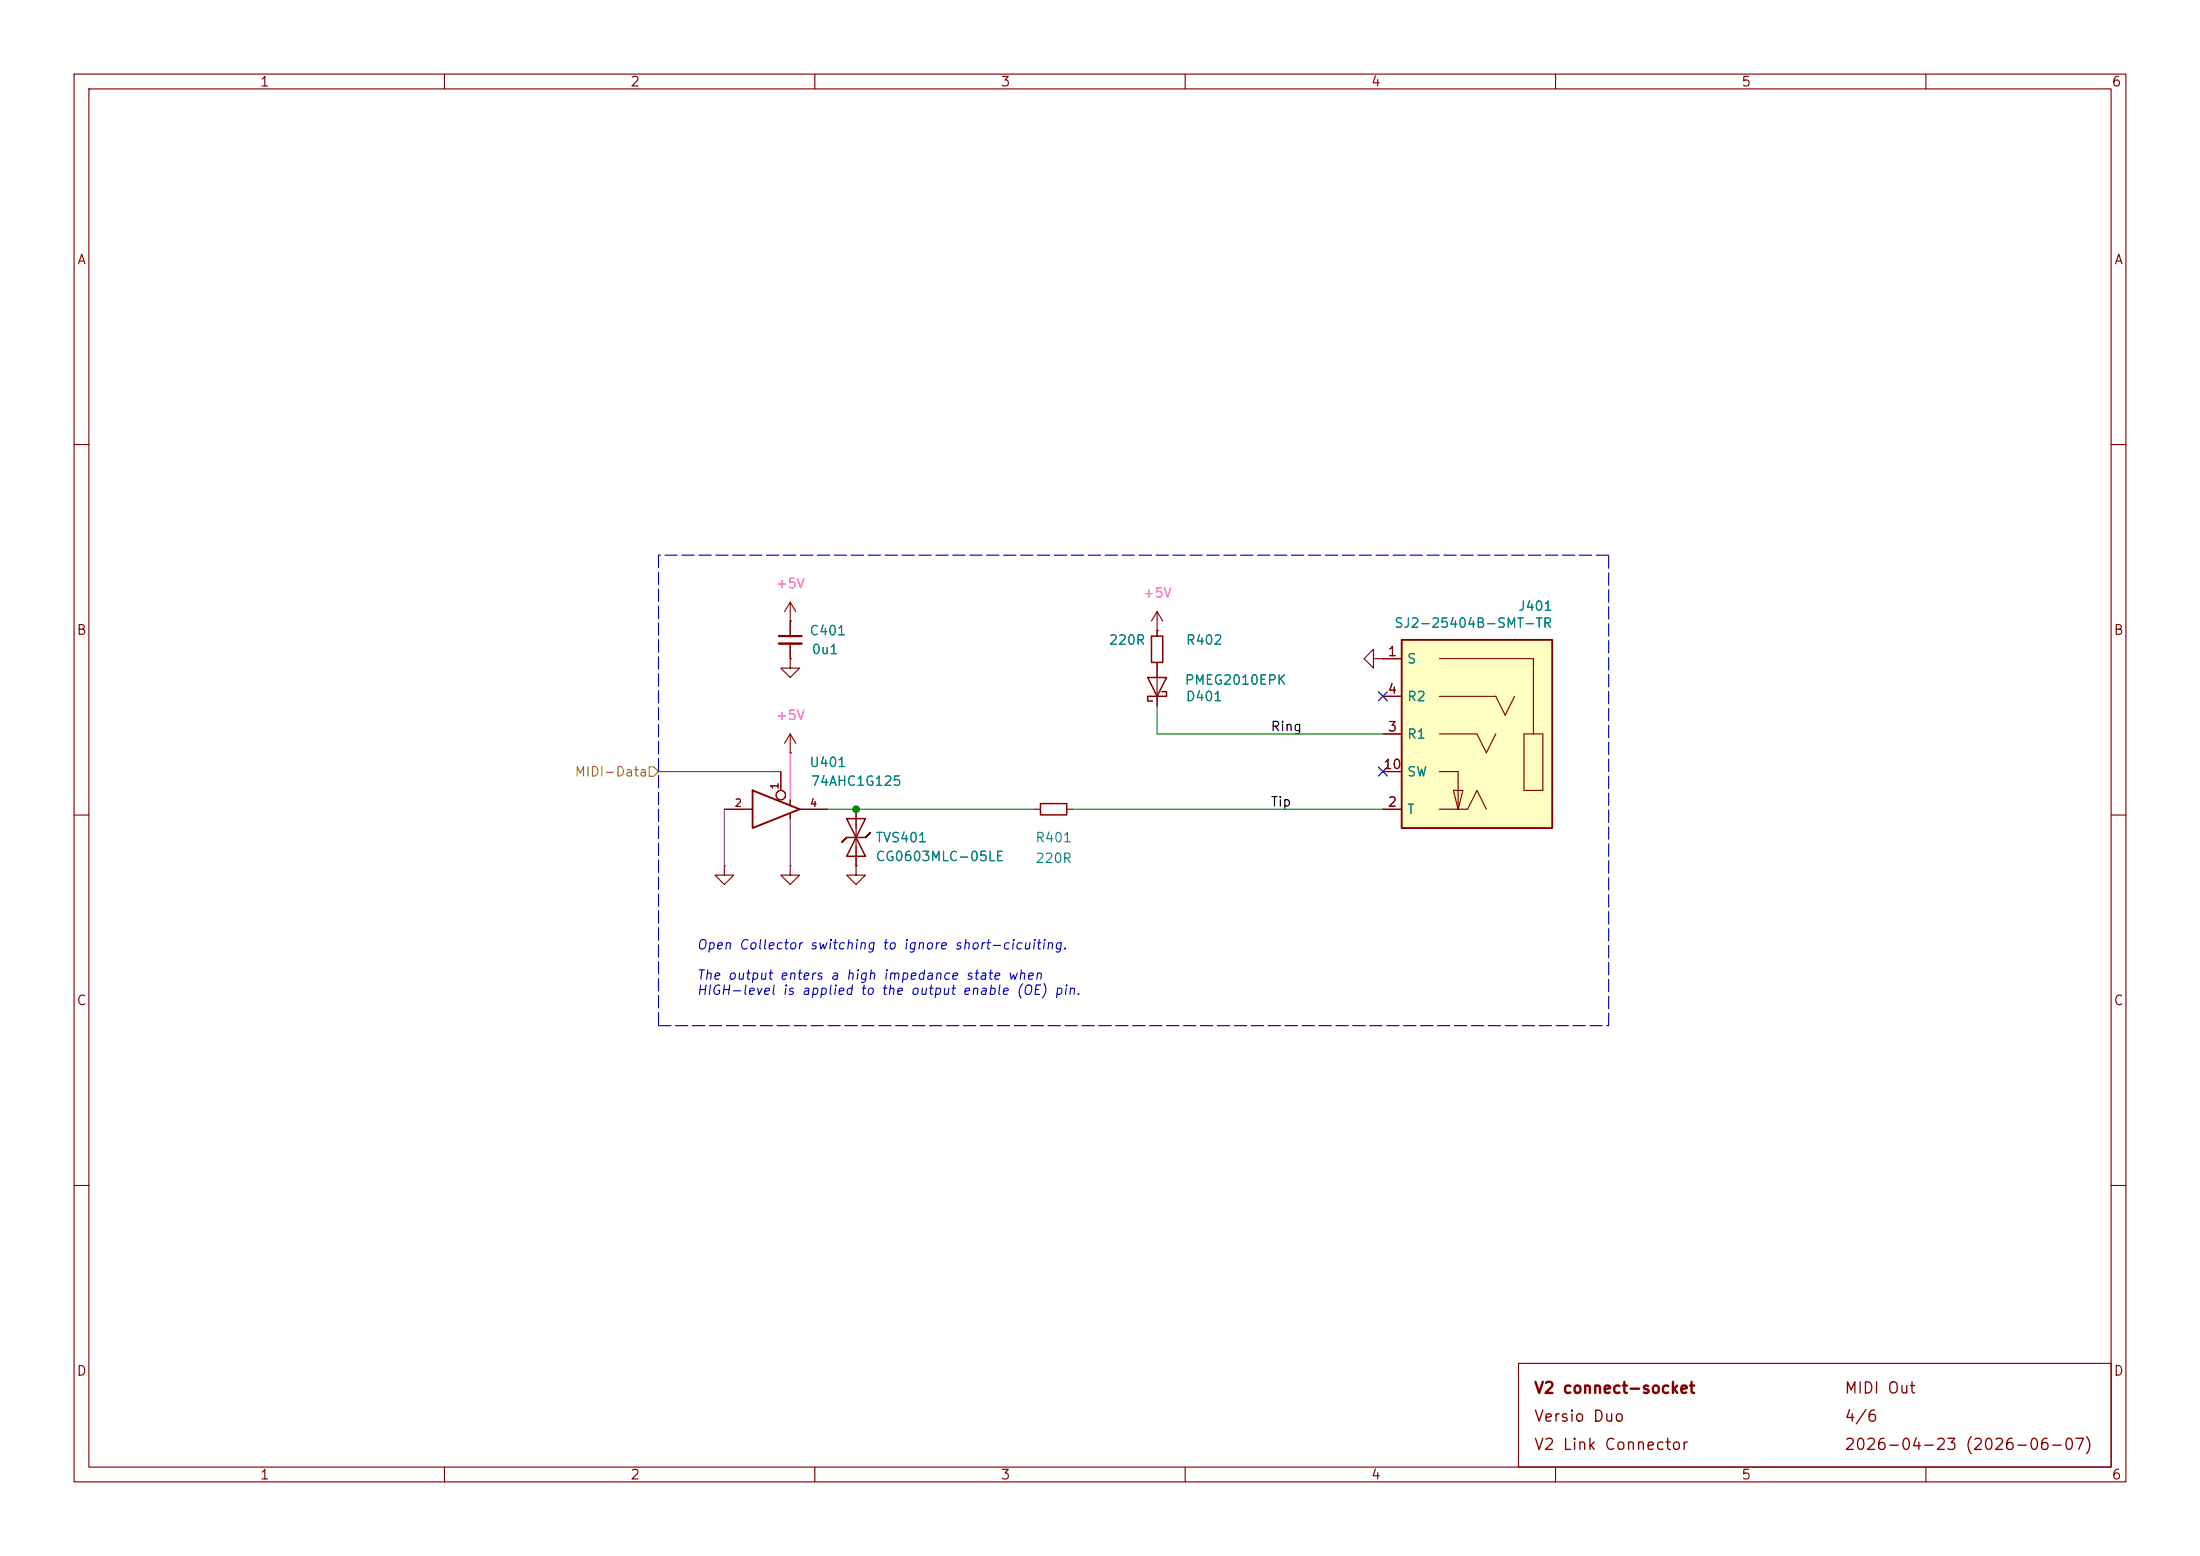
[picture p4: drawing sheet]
(kicad_sch
 (version 20260306)
 (generator "eeschema")
 (generator_version "10.0")
 (paper "A4")
 (title_block
  (title "V2 connect-socket")
  (date "2026-06-07")
  (rev "2026-04-23")
  (company "Versio Duo")
  (comment 1 "V2 Link Connector"))
 (lib_symbols
  (symbol "V2_74xGxx:74AHC1G125"
   (pin_names
    (offset 1.016)) (exclude_from_sim no) (in_bom yes) (on_board yes)
   (in_pos_files yes)
   (duplicate_pin_numbers_are_jumpers no)
   (property "Reference" "U" (at -8.89 -3.81 0) (show_name no) (do_not_autoplace no) (effects (font (size 1.27 1.27))))
   (property "Value" "74AHC1G125" (at -3.81 -6.35 0) (show_name no) (do_not_autoplace no) (effects (font (size 1.27 1.27))))
   (property "Footprint" "V2_Package_TO_SOT_SMD:SOT-23-5" (at 0 -17.78 0) (show_name no) (do_not_autoplace no) (hide yes) (effects (font (size 1.27 1.27))))
   (property "Datasheet" "http://www.ti.com/lit/sg/scyt129e/scyt129e.pdf" (at 0 -20.32 0) (show_name no) (do_not_autoplace no) (hide yes) (effects (font (size 1.27 1.27))))
   (property "Description" "Single Buffer Gate Tri-State, Low-Voltage CMOS" (at 0 -15.24 0) (show_name no) (do_not_autoplace no) (hide yes) (effects (font (size 1.27 1.27))))
   (property "Mouser" "595-SN74AHC1G125DBVR" (at 0 -27.94 0) (show_name yes) (do_not_autoplace no) (hide yes) (effects (font (size 1.27 1.27))))
   (property "Product" "SN74AHC1G125DBVR" (at 0 -25.4 0) (show_name yes) (do_not_autoplace no) (hide yes) (effects (font (size 1.27 1.27))))
   (property "Manufacturer" "Texas Instruments" (at 0 -22.86 0) (show_name yes) (do_not_autoplace no) (hide yes) (effects (font (size 1.27 1.27))))
   (property "Id" "74xGxx:${SYMBOL_NAME}" (at 0 -12.7 0) (show_name yes) (do_not_autoplace no) (hide yes) (effects (font (size 1.27 1.27))))
   (property "Rating" "8mA" (at 0 -30.48 0) (show_name yes) (do_not_autoplace no) (hide yes) (effects (font (size 1.27 1.27))))
   (symbol "74AHC1G125_0_1"
    (polyline (pts (xy -3.81 2.54) (xy -3.81 -2.54) (xy 2.54 0) (xy -3.81 2.54)) (stroke (width 0.254) (type default)) (fill (type none))))
   (symbol "74AHC1G125_1_1"
    (pin input inverted (at 0 5.08 270) (length 3.81) (name "" (effects (font (size 1.016 1.016)))) (number "1" (effects (font (size 1.016 1.016)))))
    (pin input line (at -7.62 0 0) (length 3.81) (name "" (effects (font (size 1.016 1.016)))) (number "2" (effects (font (size 1.016 1.016)))))
    (pin power_in line (at 1.27 -1.27 90) (length 0.635) (name "" (effects (font (size 0 0)))) (number "3" (effects (font (size 0 0)))))
    (pin tri_state line (at 6.35 0 180) (length 3.81) (name "" (effects (font (size 1.016 1.016)))) (number "4" (effects (font (size 1.016 1.016)))))
    (pin power_in line (at 1.27 1.27 270) (length 0.635) (name "" (effects (font (size 0 0)))) (number "5" (effects (font (size 0 0))))))
   (embedded_fonts no))
  (symbol "V2_Capacitor:1608_0u1"
   (pin_numbers (hide yes))
   (pin_names
    (offset 0.254) (hide yes)) (exclude_from_sim no) (in_bom yes) (on_board yes)
   (in_pos_files yes)
   (duplicate_pin_numbers_are_jumpers no)
   (property "Reference" "C" (at 2.54 1.27 0) (show_name no) (do_not_autoplace no) (effects (font (size 1.27 1.27)) (justify left)))
   (property "Value" "0u1" (at 2.54 -1.27 0) (show_name no) (do_not_autoplace no) (effects (font (size 1.27 1.27)) (justify left)))
   (property "Footprint" "V2_Capacitor_SMD:C_1608" (at 0 -17.78 0) (show_name no) (do_not_autoplace no) (hide yes) (effects (font (size 1.27 1.27))))
   (property "Datasheet" "" (at 0 0 0) (show_name no) (do_not_autoplace no) (hide yes) (effects (font (size 1.27 1.27))))
   (property "Description" "" (at 0 -13.462 0) (show_name no) (do_not_autoplace no) (hide yes) (effects (font (size 1.27 1.27))))
   (property "Mouser" "810-CGA3E2X7R1H104MA" (at 0 -20.32 0) (show_name yes) (do_not_autoplace no) (hide yes) (effects (font (size 1.27 1.27))))
   (property "Id" "Capacitor:${SYMBOL_NAME}" (at 0 -15.24 0) (show_name yes) (do_not_autoplace no) (hide yes) (effects (font (size 1.27 1.27))))
   (property "Manufacturer" "TDK" (at 0 -15.24 0) (show_name yes) (do_not_autoplace no) (hide yes) (effects (font (size 1.27 1.27))))
   (property "Product" "CGA3E2X7R1H104M080AA" (at 0 -17.78 0) (show_name yes) (do_not_autoplace no) (hide yes) (effects (font (size 1.27 1.27))))
   (property "Rating" "50V" (at 0 -22.86 0) (show_name yes) (do_not_autoplace no) (hide yes) (effects (font (size 1.27 1.27))))
   (symbol "1608_0u1_0_1"
    (polyline (pts (xy -1.524 0.508) (xy 1.524 0.508)) (stroke (width 0.3048) (type default)) (fill (type none)))
    (polyline (pts (xy -1.524 -0.508) (xy 1.524 -0.508)) (stroke (width 0.3302) (type default)) (fill (type none))))
   (symbol "1608_0u1_1_1"
    (pin passive line (at 0 2.54 270) (length 2.032) (name "" (effects (font (size 1.27 1.27)))) (number "1" (effects (font (size 1.27 1.27)))))
    (pin passive line (at 0 -2.54 90) (length 2.032) (name "" (effects (font (size 1.27 1.27)))) (number "2" (effects (font (size 1.27 1.27))))))
   (embedded_fonts no))
  (symbol "V2_Connector_Audio:SJ2-25404B-SMT-TR"
   (pin_names
    (offset 0.635)) (exclude_from_sim no) (in_bom yes) (on_board yes)
   (in_pos_files yes)
   (duplicate_pin_numbers_are_jumpers no)
   (property "Reference" "J" (at -10.1854 15.2654 0) (show_name no) (do_not_autoplace no) (effects (font (size 1.27 1.27)) (justify left bottom)))
   (property "Value" "SJ2-25404B-SMT-TR" (at -10.414 -17.78 0) (show_name no) (do_not_autoplace no) (effects (font (size 1.27 1.27)) (justify left bottom)))
   (property "Footprint" "V2_Connector_Audio:CUI_SJ2-25404B-SMT-TR" (at 0 -30.48 0) (show_name no) (do_not_autoplace no) (hide yes) (effects (font (size 1.27 1.27))))
   (property "Datasheet" "" (at 0 0 0) (show_name no) (do_not_autoplace no) (hide yes) (effects (font (size 1.27 1.27)) (justify left bottom)))
   (property "Description" "" (at -8.128 -23.114 0) (show_name no) (do_not_autoplace no) (hide yes) (effects (font (size 1.27 1.27)) (justify left bottom)))
   (property "Mouser" "490-SJ2-25404BSMT-TR" (at 0.254 -38.1 0) (show_name yes) (do_not_autoplace no) (hide yes) (effects (font (size 1.27 1.27))))
   (property "Product" "SJ2-25404B-SMT-TR" (at 0 -35.56 0) (show_name yes) (do_not_autoplace no) (hide yes) (effects (font (size 1.27 1.27))))
   (property "Manufacturer" "Same Sky" (at 0 -33.02 0) (show_name yes) (do_not_autoplace no) (hide yes) (effects (font (size 1.27 1.27))))
   (property "Id" "Audio:${SYMBOL_NAME}" (at 0 -27.94 0) (show_name yes) (do_not_autoplace no) (hide yes) (effects (font (size 1.27 1.27))))
   (property "Rating" "2.5mm" (at 0 -40.64 0) (show_name yes) (do_not_autoplace no) (hide yes) (effects (font (size 1.27 1.27))))
   (symbol "SJ2-25404B-SMT-TR_0_0"
    (rectangle (start -10.16 12.7) (end 10.16 -12.7) (stroke (width 0.254) (type solid)) (fill (type background)))
    (polyline (pts (xy -8.89 0) (xy -8.89 -7.62)) (stroke (width 0.1524) (type solid)) (fill (type none)))
    (polyline (pts (xy -8.89 -7.62) (xy -6.35 -7.62)) (stroke (width 0.1524) (type solid)) (fill (type none)))
    (polyline (pts (xy -7.62 10.16) (xy -7.62 0)) (stroke (width 0.1524) (type solid)) (fill (type none)))
    (polyline (pts (xy -7.62 0) (xy -8.89 0)) (stroke (width 0.1524) (type solid)) (fill (type none)))
    (polyline (pts (xy -6.35 0) (xy -7.62 0)) (stroke (width 0.1524) (type solid)) (fill (type none)))
    (polyline (pts (xy -6.35 -7.62) (xy -6.35 0)) (stroke (width 0.1524) (type solid)) (fill (type none)))
    (polyline (pts (xy -3.81 2.54) (xy -5.08 5.08)) (stroke (width 0.1524) (type solid)) (fill (type none)))
    (polyline (pts (xy -2.54 5.08) (xy -3.81 2.54)) (stroke (width 0.1524) (type solid)) (fill (type none)))
    (polyline (pts (xy -1.27 -2.54) (xy -2.54 0)) (stroke (width 0.1524) (type solid)) (fill (type none)))
    (polyline (pts (xy 0 0) (xy -1.27 -2.54)) (stroke (width 0.1524) (type solid)) (fill (type none)))
    (polyline (pts (xy 0 -7.62) (xy -1.27 -10.16)) (stroke (width 0.1524) (type solid)) (fill (type none)))
    (polyline (pts (xy 1.27 -10.16) (xy 0 -7.62)) (stroke (width 0.1524) (type solid)) (fill (type none)))
    (polyline (pts (xy 2.54 -5.08) (xy 2.54 -10.16)) (stroke (width 0.1524) (type solid)) (fill (type none)))
    (polyline (pts (xy 2.54 -10.16) (xy 1.27 -10.16)) (stroke (width 0.1524) (type solid)) (fill (type none)))
    (polyline (pts (xy 2.54 -10.16) (xy 1.905 -7.62) (xy 3.175 -7.62) (xy 2.54 -10.16)) (stroke (width 0.1524) (type solid)) (fill (type background)))
    (polyline (pts (xy 5.08 10.16) (xy -7.62 10.16)) (stroke (width 0.1524) (type solid)) (fill (type none)))
    (polyline (pts (xy 5.08 5.08) (xy -2.54 5.08)) (stroke (width 0.1524) (type solid)) (fill (type none)))
    (polyline (pts (xy 5.08 0) (xy 0 0)) (stroke (width 0.1524) (type solid)) (fill (type none)))
    (polyline (pts (xy 5.08 -5.08) (xy 2.54 -5.08)) (stroke (width 0.1524) (type solid)) (fill (type none)))
    (polyline (pts (xy 5.08 -10.16) (xy 2.54 -10.16)) (stroke (width 0.1524) (type solid)) (fill (type none))))
   (symbol "SJ2-25404B-SMT-TR_1_0"
    (pin passive line (at 12.7 10.16 180) (length 2.54) (name "S" (effects (font (size 1.27 1.27)))) (number "1" (effects (font (size 1.27 1.27)))))
    (pin passive line (at 12.7 -10.16 180) (length 2.54) (name "T" (effects (font (size 1.27 1.27)))) (number "2" (effects (font (size 1.27 1.27)))))
    (pin passive line (at 12.7 0 180) (length 2.54) (name "R1" (effects (font (size 1.27 1.27)))) (number "3" (effects (font (size 1.27 1.27)))))
    (pin passive line (at 12.7 5.08 180) (length 2.54) (name "R2" (effects (font (size 1.27 1.27)))) (number "4" (effects (font (size 1.27 1.27)))))
    (pin passive line (at 12.7 -5.08 180) (length 2.54) (name "SW" (effects (font (size 1.27 1.27)))) (number "10" (effects (font (size 1.27 1.27))))))
   (embedded_fonts no))
  (symbol "V2_Diode:CG0603MLC-05LE"
   (pin_numbers (hide yes))
   (pin_names (hide yes)) (exclude_from_sim no) (in_bom yes) (on_board yes)
   (in_pos_files yes)
   (duplicate_pin_numbers_are_jumpers no)
   (property "Reference" "TVS" (at -3.81 -3.81 0) (show_name no) (do_not_autoplace no) (effects (font (size 1.27 1.27)) (justify left)))
   (property "Value" "CG0603MLC-05LE" (at -3.81 -6.35 0) (show_name no) (do_not_autoplace no) (effects (font (size 1.27 1.27)) (justify left)))
   (property "Footprint" "V2_Diode_SMD:D_1608" (at 0 -5.715 0) (show_name no) (do_not_autoplace no) (hide yes) (effects (font (size 0.0254 0.0254))))
   (property "Datasheet" "" (at 0 -10.16 0) (show_name no) (do_not_autoplace no) (hide yes) (effects (font (size 1.27 1.27))))
   (property "Description" "" (at 0 -7.62 0) (show_name no) (do_not_autoplace no) (hide yes) (effects (font (size 1.27 1.27))))
   (property "Mouser" "652-CG0603MLC-05LE" (at 0 -20.32 0) (show_name yes) (do_not_autoplace no) (hide yes) (effects (font (size 1.27 1.27))))
   (property "Id" "Diode:${SYMBOL_NAME}" (at 0 -11.43 0) (show_name yes) (do_not_autoplace no) (hide yes) (effects (font (size 1.27 1.27))))
   (property "Product" "CG0603MLC-05LE" (at 0 -15.24 0) (show_name yes) (do_not_autoplace no) (hide yes) (effects (font (size 1.27 1.27))))
   (property "Manufacturer" "Bourns" (at 0 -12.7 0) (show_name yes) (do_not_autoplace no) (hide yes) (effects (font (size 1.27 1.27))))
   (property "Rating" "5V" (at 0 -17.78 0) (show_name yes) (do_not_autoplace no) (hide yes) (effects (font (size 1.27 1.27))))
   (symbol "CG0603MLC-05LE_0_1"
    (polyline (pts (xy -2.54 -1.27) (xy -2.54 1.27) (xy 0 0) (xy -2.54 -1.27)) (stroke (width 0.2032) (type default)) (fill (type none)))
    (polyline (pts (xy 0 1.27) (xy -0.635 1.905) (xy 0 1.27) (xy 0 -1.27) (xy 0.635 -1.905) (xy 0 -1.27)) (stroke (width 0.2032) (type default)) (fill (type none)))
    (polyline (pts (xy 1.27 0) (xy -1.27 0)) (stroke (width 0) (type default)) (fill (type none)))
    (polyline (pts (xy 2.54 1.27) (xy 2.54 -1.27) (xy 0 0) (xy 2.54 1.27)) (stroke (width 0.2032) (type default)) (fill (type none))))
   (symbol "CG0603MLC-05LE_1_1"
    (pin passive line (at -3.81 0 0) (length 2.54) (name "K" (effects (font (size 1.27 1.27)))) (number "1" (effects (font (size 1.27 1.27)))))
    (pin passive line (at 3.81 0 180) (length 2.54) (name "A" (effects (font (size 1.27 1.27)))) (number "2" (effects (font (size 1.27 1.27))))))
   (embedded_fonts no))
  (symbol "V2_Diode:PMEG2010EPK"
   (pin_numbers (hide yes))
   (pin_names (hide yes)) (exclude_from_sim no) (in_bom yes) (on_board yes)
   (in_pos_files yes)
   (duplicate_pin_numbers_are_jumpers no)
   (property "Reference" "D" (at -2.54 -3.81 0) (show_name no) (do_not_autoplace no) (effects (font (size 1.27 1.27)) (justify left)))
   (property "Value" "PMEG2010EPK" (at -2.54 -6.35 0) (show_name no) (do_not_autoplace no) (effects (font (size 1.27 1.27)) (justify left)))
   (property "Footprint" "V2_Diode_SMD:D_SOD-1608" (at 0 -12.7 0) (show_name no) (do_not_autoplace no) (hide yes) (effects (font (size 1.27 1.27))))
   (property "Datasheet" "" (at 0 0 0) (show_name no) (do_not_autoplace no) (hide yes) (effects (font (size 1.27 1.27))))
   (property "Description" "" (at 0 0 0) (show_name no) (do_not_autoplace no) (hide yes) (effects (font (size 1.27 1.27))))
   (property "Mouser" "771-PMEG2010EPK" (at 0 -20.32 0) (show_name yes) (do_not_autoplace no) (hide yes) (effects (font (size 1.27 1.27))))
   (property "Id" "Diode:${SYMBOL_NAME}" (at 0 -11.43 0) (show_name no) (do_not_autoplace no) (hide yes) (effects (font (size 1.27 1.27))))
   (property "Product" "PMEG2010EPK" (at 0 -17.78 0) (show_name yes) (do_not_autoplace no) (hide yes) (effects (font (size 1.27 1.27))))
   (property "Manufacturer" "Nexperia " (at 0 -15.24 0) (show_name yes) (do_not_autoplace no) (hide yes) (effects (font (size 1.27 1.27))))
   (property "Rating" "20V" (at 0 -22.86 0) (show_name yes) (do_not_autoplace no) (hide yes) (effects (font (size 1.27 1.27))))
   (symbol "PMEG2010EPK_0_1"
    (polyline (pts (xy -1.905 0.635) (xy -1.905 1.27) (xy -1.27 1.27) (xy -1.27 -1.27) (xy -0.635 -1.27) (xy -0.635 -0.635)) (stroke (width 0.2032) (type default)) (fill (type none)))
    (polyline (pts (xy 1.27 1.27) (xy 1.27 -1.27) (xy -1.27 0) (xy 1.27 1.27)) (stroke (width 0.2032) (type default)) (fill (type none)))
    (polyline (pts (xy 1.27 0) (xy -1.27 0)) (stroke (width 0) (type default)) (fill (type none))))
   (symbol "PMEG2010EPK_1_1"
    (pin passive line (at -2.54 0 0) (length 1.27) (name "K" (effects (font (size 1.27 1.27)))) (number "1" (effects (font (size 1.27 1.27)))))
    (pin passive line (at 2.54 0 180) (length 1.27) (name "A" (effects (font (size 1.27 1.27)))) (number "2" (effects (font (size 1.27 1.27))))))
   (embedded_fonts no))
  (symbol "V2_Resistor:1608_220R"
   (pin_numbers (hide yes))
   (pin_names
    (offset 0.254) (hide yes)) (exclude_from_sim no) (in_bom yes) (on_board yes)
   (in_pos_files yes)
   (duplicate_pin_numbers_are_jumpers no)
   (property "Reference" "R" (at 1.27 1.27 0) (show_name no) (do_not_autoplace no) (effects (font (size 1.27 1.27)) (justify left)))
   (property "Value" "220R" (at 1.27 -1.27 0) (show_name no) (do_not_autoplace no) (effects (font (size 1.27 1.27)) (justify left)))
   (property "Footprint" "V2_Resistor_SMD:R_1608" (at 0 -16.51 0) (show_name no) (do_not_autoplace no) (hide yes) (effects (font (size 1.27 1.27))))
   (property "Datasheet" "" (at 0 0 0) (show_name no) (do_not_autoplace no) (hide yes) (effects (font (size 1.27 1.27))))
   (property "Description" "" (at 0 -12.192 0) (show_name no) (do_not_autoplace no) (hide yes) (effects (font (size 1.27 1.27))))
   (property "Mouser" "71-CRCW0603220RFKEAH" (at 0 -22.86 0) (show_name yes) (do_not_autoplace no) (hide yes) (effects (font (size 1.27 1.27))))
   (property "Id" "Resistor:${SYMBOL_NAME}" (at 0 -13.97 0) (show_name yes) (do_not_autoplace no) (hide yes) (effects (font (size 1.27 1.27))))
   (property "Product" "CRCW0603220RFKEAHP" (at 0 -17.78 0) (show_name yes) (do_not_autoplace no) (hide yes) (effects (font (size 1.27 1.27))))
   (property "Manufacturer" "Vishay" (at 0 -15.24 0) (show_name yes) (do_not_autoplace no) (hide yes) (effects (font (size 1.27 1.27))))
   (property "Rating" "330mW" (at 0 -20.32 0) (show_name yes) (do_not_autoplace no) (hide yes) (effects (font (size 1.27 1.27))))
   (symbol "1608_220R_0_1"
    (rectangle (start -0.762 1.778) (end 0.762 -1.778) (stroke (width 0.2032) (type default)) (fill (type none))))
   (symbol "1608_220R_1_1"
    (pin passive line (at 0 2.54 270) (length 0.762) (name "" (effects (font (size 1.27 1.27)))) (number "1" (effects (font (size 1.27 1.27)))))
    (pin passive line (at 0 -2.54 90) (length 0.762) (name "" (effects (font (size 1.27 1.27)))) (number "2" (effects (font (size 1.27 1.27))))))
   (embedded_fonts no))
  (symbol "V2_power:+5V"
   (power global)
   (pin_numbers (hide yes))
   (pin_names
    (offset 0) (hide yes)) (exclude_from_sim no) (in_bom yes) (on_board yes)
   (in_pos_files yes)
   (duplicate_pin_numbers_are_jumpers no)
   (property "Reference" "#PWR" (at 0 -11.43 0) (show_name no) (do_not_autoplace no) (hide yes) (effects (font (size 1.27 1.27))))
   (property "Value" "+5V" (at 0 5.08 0) (show_name no) (do_not_autoplace no) (effects (font (size 1.27 1.27) (color 255 92 187 1))))
   (property "Footprint" "" (at 0 0 0) (show_name no) (do_not_autoplace no) (hide yes) (effects (font (size 1.27 1.27))))
   (property "Datasheet" "" (at 0 0 0) (show_name no) (do_not_autoplace no) (hide yes) (effects (font (size 1.27 1.27))))
   (property "Description" "" (at 0 -14.478 0) (show_name no) (do_not_autoplace no) (hide yes) (effects (font (size 1.27 1.27))))
   (symbol "+5V_0_1"
    (polyline (pts (xy -0.762 1.27) (xy 0 2.54)) (stroke (width 0) (type default)) (fill (type none)))
    (polyline (pts (xy 0 2.54) (xy 0.762 1.27)) (stroke (width 0) (type default)) (fill (type none)))
    (polyline (pts (xy 0 0) (xy 0 2.54)) (stroke (width 0) (type default)) (fill (type none))))
   (symbol "+5V_1_1"
    (pin power_in line (at 0 0 90) (length 0) (name "" (effects (font (size 1.27 1.27)))) (number "1" (effects (font (size 1.27 1.27))))))
   (embedded_fonts no))
  (symbol "V2_power:GND"
   (power global)
   (pin_numbers (hide yes))
   (pin_names
    (offset 0) (hide yes)) (exclude_from_sim no) (in_bom yes) (on_board yes)
   (in_pos_files yes)
   (duplicate_pin_numbers_are_jumpers no)
   (property "Reference" "#PWR" (at 0 -7.62 0) (show_name no) (do_not_autoplace no) (hide yes) (effects (font (size 1.27 1.27))))
   (property "Value" "GND" (at 0 -5.08 0) (show_name no) (do_not_autoplace no) (hide yes) (effects (font (size 1.27 1.27))))
   (property "Footprint" "" (at 0 0 0) (show_name no) (do_not_autoplace no) (hide yes) (effects (font (size 1.27 1.27))))
   (property "Datasheet" "" (at 0 0 0) (show_name no) (do_not_autoplace no) (hide yes) (effects (font (size 1.27 1.27))))
   (property "Description" "" (at 0 -12.7 0) (show_name no) (do_not_autoplace no) (hide yes) (effects (font (size 1.27 1.27))))
   (symbol "GND_0_1"
    (polyline (pts (xy 0 0) (xy 0 -1.27) (xy 1.27 -1.27) (xy 0 -2.54) (xy -1.27 -1.27) (xy 0 -1.27)) (stroke (width 0) (type default)) (fill (type none))))
   (symbol "GND_1_1"
    (pin power_in line (at 0 0 270) (length 0) (name "" (effects (font (size 1.27 1.27)))) (number "1" (effects (font (size 1.27 1.27))))))
   (embedded_fonts no)))
 (text "﻿Open Collector switching to ignore short-cicuiting.\n\nThe output enters a high impedance state when \nHIGH-level is applied to the output enable (OE) pin."
  (exclude_from_sim no)
  (at 93.98 134.62 0)
  (effects (font (size 1.27 1.27)
    (italic yes)) (justify left bottom)))
 (junction
  (at 115.57 109.22)
  (diameter 0)
  (color 0 0 0 0))
 (no_connect
  (at 186.69 104.14))
 (no_connect
  (at 186.69 93.98))
 (wire
  (pts (xy 156.21 99.06) (xy 186.69 99.06))
  (stroke (width 0) (type default)))
 (wire
  (pts (xy 144.78 109.22) (xy 186.69 109.22))
  (stroke (width 0) (type default)))
 (wire
  (pts (xy 88.9 104.14) (xy 105.41 104.14))
  (stroke (width 0) (type default)))
 (polyline
  (pts (xy 217.17 74.93) (xy 88.9 74.93))
  (stroke (width 0) (type dash)))
 (wire
  (pts (xy 111.76 109.22) (xy 115.57 109.22))
  (stroke (width 0) (type default)))
 (wire
  (pts (xy 115.57 109.22) (xy 139.7 109.22))
  (stroke (width 0) (type default)))
 (wire
  (pts (xy 97.79 109.22) (xy 97.79 116.84))
  (stroke (width 0) (type default)))
 (wire
  (pts (xy 106.68 110.49) (xy 106.68 116.84))
  (stroke (width 0) (type default)))
 (wire
  (pts (xy 106.68 101.6) (xy 106.68 107.95))
  (stroke (width 0) (type default)))
 (polyline
  (pts (xy 217.17 138.43) (xy 217.17 74.93))
  (stroke (width 0) (type dash)))
 (polyline
  (pts (xy 88.9 138.43) (xy 217.17 138.43))
  (stroke (width 0) (type dash)))
 (polyline
  (pts (xy 88.9 74.93) (xy 88.9 138.43))
  (stroke (width 0) (type dash)))
 (wire
  (pts (xy 156.21 95.25) (xy 156.21 99.06))
  (stroke (width 0) (type default)))
 (label "Ring"
  (at 171.45 99.06 0)
  (effects (font (size 1.27 1.27)) (justify left bottom)))
 (label "Tip"
  (at 171.45 109.22 0)
  (effects (font (size 1.27 1.27)) (justify left bottom)))
 (hierarchical_label "MIDI-Data"
  (shape input)
  (at 88.9 104.14 180)
  (effects (font (size 1.27 1.27)) (justify right)))
 (symbol
  (lib_id "V2_Capacitor:1608_0u1")
  (at 106.68 86.36 0)
  (unit 1)
  (body_style 1)
  (exclude_from_sim no)
  (in_bom yes)
  (on_board yes)
  (in_pos_files yes)
  (dnp no)
  (property "Reference" "C401" (at 114.3 85.09 0) (show_name no) (do_not_autoplace no) (effects (font (size 1.27 1.27)) (justify right)))
  (property "Value" "0u1" (at 109.474 87.63 0) (show_name no) (do_not_autoplace no) (effects (font (size 1.27 1.27)) (justify left)))
  (property "Footprint" "V2_Capacitor_SMD:C_1608" (at 106.68 103.378 0) (hide yes) (show_name no) (do_not_autoplace no) (effects (font (size 1.27 1.27))))
  (property "Datasheet" "" (at 106.68 86.36 0) (hide yes) (show_name no) (do_not_autoplace no) (effects (font (size 1.27 1.27))))
  (property "Description" "" (at 106.68 99.06 0) (hide yes) (show_name no) (do_not_autoplace no) (effects (font (size 1.27 1.27))))
  (property "Mouser" "810-CGA3E2X7R1H104MA" (at 106.68 106.68 0) (hide yes) (show_name no) (do_not_autoplace no) (effects (font (size 1.27 1.27))))
  (property "Manufacturer" "TDK" (at 106.68 101.6 0) (hide yes) (show_name no) (do_not_autoplace no) (effects (font (size 1.27 1.27))))
  (property "Product" "CGA3E2X7R1H104M080AA" (at 106.68 104.14 0) (hide yes) (show_name no) (do_not_autoplace no) (effects (font (size 1.27 1.27))))
  (property "Rating" "50V" (at 106.68 109.22 0) (hide yes) (show_name no) (do_not_autoplace no) (effects (font (size 1.27 1.27))))
  (property "Id" "Capacitor:${SYMBOL_NAME}" (at 106.68 101.6 0) (hide yes) (show_name no) (do_not_autoplace no) (effects (font (size 1.27 1.27))))
  (pin "1")
  (pin "2"))
 (symbol
  (lib_id "V2_power:GND")
  (at 97.79 116.84 0)
  (unit 1)
  (body_style 1)
  (exclude_from_sim no)
  (in_bom yes)
  (on_board yes)
  (in_pos_files yes)
  (dnp no)
  (property "Reference" "#PWR0401" (at 97.79 123.19 0) (hide yes) (show_name no) (do_not_autoplace no) (effects (font (size 1.27 1.27))))
  (property "Value" "GND" (at 95.885 120.6499 0) (hide yes) (show_name no) (do_not_autoplace no) (effects (font (size 1.27 1.27)) (justify left)))
  (property "Footprint" "" (at 97.79 116.84 0) (hide yes) (show_name no) (do_not_autoplace no) (effects (font (size 1.27 1.27))))
  (property "Datasheet" "" (at 97.79 116.84 0) (hide yes) (show_name no) (do_not_autoplace no) (effects (font (size 1.27 1.27))))
  (property "Description" "" (at 97.79 116.84 0) (hide yes) (show_name no) (do_not_autoplace no) (effects (font (size 1.27 1.27))))
  (pin "1"))
 (symbol
  (lib_id "V2_power:GND")
  (at 106.68 88.9 0)
  (unit 1)
  (body_style 1)
  (exclude_from_sim no)
  (in_bom yes)
  (on_board yes)
  (in_pos_files yes)
  (dnp no)
  (fields_autoplaced yes)
  (property "Reference" "#PWR0403" (at 106.68 95.25 0) (hide yes) (show_name no) (do_not_autoplace no) (effects (font (size 1.27 1.27))))
  (property "Value" "GND" (at 106.68 93.98 0) (hide yes) (show_name no) (do_not_autoplace no) (effects (font (size 1.27 1.27))))
  (property "Footprint" "" (at 106.68 88.9 0) (hide yes) (show_name no) (do_not_autoplace no) (effects (font (size 1.27 1.27))))
  (property "Datasheet" "" (at 106.68 88.9 0) (hide yes) (show_name no) (do_not_autoplace no) (effects (font (size 1.27 1.27))))
  (property "Description" "" (at 106.68 88.9 0) (hide yes) (show_name no) (do_not_autoplace no) (effects (font (size 1.27 1.27))))
  (pin "1"))
 (symbol
  (lib_id "V2_power:GND")
  (at 115.57 116.84 0)
  (unit 1)
  (body_style 1)
  (exclude_from_sim no)
  (in_bom yes)
  (on_board yes)
  (in_pos_files yes)
  (dnp no)
  (property "Reference" "#PWR0406" (at 115.57 123.19 0) (hide yes) (show_name no) (do_not_autoplace no) (effects (font (size 1.27 1.27))))
  (property "Value" "GND" (at 113.665 120.6499 0) (hide yes) (show_name no) (do_not_autoplace no) (effects (font (size 1.27 1.27)) (justify left)))
  (property "Footprint" "" (at 115.57 116.84 0) (hide yes) (show_name no) (do_not_autoplace no) (effects (font (size 1.27 1.27))))
  (property "Datasheet" "" (at 115.57 116.84 0) (hide yes) (show_name no) (do_not_autoplace no) (effects (font (size 1.27 1.27))))
  (property "Description" "" (at 115.57 116.84 0) (hide yes) (show_name no) (do_not_autoplace no) (effects (font (size 1.27 1.27))))
  (pin "1"))
 (symbol
  (lib_id "V2_power:+5V")
  (at 106.68 83.82 0)
  (unit 1)
  (body_style 1)
  (exclude_from_sim no)
  (in_bom yes)
  (on_board yes)
  (in_pos_files yes)
  (dnp no)
  (fields_autoplaced yes)
  (property "Reference" "#PWR0402" (at 106.68 87.63 0) (hide yes) (show_name no) (do_not_autoplace no) (effects (font (size 1.27 1.27))))
  (property "Value" "+5V" (at 106.68 78.74 0) (show_name no) (do_not_autoplace no) (effects (font (size 1.27 1.27) (color 255 92 187 1))))
  (property "Footprint" "" (at 106.68 83.82 0) (hide yes) (show_name no) (do_not_autoplace no) (effects (font (size 1.27 1.27))))
  (property "Datasheet" "" (at 106.68 83.82 0) (hide yes) (show_name no) (do_not_autoplace no) (effects (font (size 1.27 1.27))))
  (property "Description" "" (at 106.68 83.82 0) (hide yes) (show_name no) (do_not_autoplace no) (effects (font (size 1.27 1.27))))
  (pin "1"))
 (symbol
  (lib_id "V2_Resistor:1608_220R")
  (at 142.24 109.22 90)
  (unit 1)
  (body_style 1)
  (exclude_from_sim no)
  (in_bom yes)
  (on_board yes)
  (in_pos_files yes)
  (dnp no)
  (property "Reference" "R401" (at 142.24 113.03 90) (show_name no) (do_not_autoplace no) (effects (font (size 1.27 1.27))))
  (property "Value" "220R" (at 142.24 115.824 90) (show_name no) (do_not_autoplace no) (effects (font (size 1.27 1.27))))
  (property "Footprint" "V2_Resistor_SMD:R_1608" (at 157.988 109.22 0) (hide yes) (show_name no) (do_not_autoplace no) (effects (font (size 1.27 1.27))))
  (property "Datasheet" "" (at 142.24 109.22 0) (hide yes) (show_name no) (do_not_autoplace no) (effects (font (size 1.27 1.27))))
  (property "Description" "" (at 154.94 109.22 0) (hide yes) (show_name no) (do_not_autoplace no) (effects (font (size 1.27 1.27))))
  (property "Mouser" "71-CRCW0603220RFKEAH" (at 165.1 109.22 0) (hide yes) (show_name no) (do_not_autoplace no) (effects (font (size 1.27 1.27))))
  (property "Product" "CRCW0603220RFKEAHP" (at 160.02 109.22 0) (hide yes) (show_name no) (do_not_autoplace no) (effects (font (size 1.27 1.27))))
  (property "Manufacturer" "Vishay" (at 157.48 109.22 0) (hide yes) (show_name no) (do_not_autoplace no) (effects (font (size 1.27 1.27))))
  (property "Rating" "330mW" (at 162.56 109.22 0) (hide yes) (show_name no) (do_not_autoplace no) (effects (font (size 1.27 1.27))))
  (property "Id" "Resistor:${SYMBOL_NAME}" (at 156.21 109.22 0) (hide yes) (show_name no) (do_not_autoplace no) (effects (font (size 1.27 1.27))))
  (pin "1")
  (pin "2"))
 (symbol
  (lib_id "V2_power:+5V")
  (at 106.68 101.6 0)
  (unit 1)
  (body_style 1)
  (exclude_from_sim no)
  (in_bom yes)
  (on_board yes)
  (in_pos_files yes)
  (dnp no)
  (fields_autoplaced yes)
  (property "Reference" "#PWR0404" (at 106.68 105.41 0) (hide yes) (show_name no) (do_not_autoplace no) (effects (font (size 1.27 1.27))))
  (property "Value" "+5V" (at 106.68 96.52 0) (show_name no) (do_not_autoplace no) (effects (font (size 1.27 1.27) (color 255 92 187 1))))
  (property "Footprint" "" (at 106.68 101.6 0) (hide yes) (show_name no) (do_not_autoplace no) (effects (font (size 1.27 1.27))))
  (property "Datasheet" "" (at 106.68 101.6 0) (hide yes) (show_name no) (do_not_autoplace no) (effects (font (size 1.27 1.27))))
  (property "Description" "" (at 106.68 101.6 0) (hide yes) (show_name no) (do_not_autoplace no) (effects (font (size 1.27 1.27))))
  (pin "1"))
 (symbol
  (lib_id "V2_Resistor:1608_220R")
  (at 156.21 87.63 180)
  (unit 1)
  (body_style 1)
  (exclude_from_sim no)
  (in_bom yes)
  (on_board yes)
  (in_pos_files yes)
  (dnp no)
  (property "Reference" "R402" (at 162.56 86.36 0) (show_name no) (do_not_autoplace no) (effects (font (size 1.27 1.27))))
  (property "Value" "220R" (at 152.146 86.36 0) (show_name no) (do_not_autoplace no) (effects (font (size 1.27 1.27))))
  (property "Footprint" "V2_Resistor_SMD:R_1608" (at 156.21 71.882 0) (hide yes) (show_name no) (do_not_autoplace no) (effects (font (size 1.27 1.27))))
  (property "Datasheet" "" (at 156.21 87.63 0) (hide yes) (show_name no) (do_not_autoplace no) (effects (font (size 1.27 1.27))))
  (property "Description" "" (at 156.21 74.93 0) (hide yes) (show_name no) (do_not_autoplace no) (effects (font (size 1.27 1.27))))
  (property "Mouser" "71-CRCW0603220RFKEAH" (at 156.21 64.77 0) (hide yes) (show_name no) (do_not_autoplace no) (effects (font (size 1.27 1.27))))
  (property "Product" "CRCW0603220RFKEAHP" (at 156.21 69.85 0) (hide yes) (show_name no) (do_not_autoplace no) (effects (font (size 1.27 1.27))))
  (property "Manufacturer" "Vishay" (at 156.21 72.39 0) (hide yes) (show_name no) (do_not_autoplace no) (effects (font (size 1.27 1.27))))
  (property "Rating" "330mW" (at 156.21 67.31 0) (hide yes) (show_name no) (do_not_autoplace no) (effects (font (size 1.27 1.27))))
  (property "Id" "Resistor:${SYMBOL_NAME}" (at 156.21 73.66 0) (hide yes) (show_name no) (do_not_autoplace no) (effects (font (size 1.27 1.27))))
  (pin "1")
  (pin "2"))
 (symbol
  (lib_id "V2_power:GND")
  (at 186.69 88.9 270)
  (unit 1)
  (body_style 1)
  (exclude_from_sim no)
  (in_bom yes)
  (on_board yes)
  (in_pos_files yes)
  (dnp no)
  (fields_autoplaced yes)
  (property "Reference" "#PWR0408" (at 180.34 88.9 0) (hide yes) (show_name no) (do_not_autoplace no) (effects (font (size 1.27 1.27))))
  (property "Value" "GND" (at 182.88 88.9 90) (hide yes) (show_name no) (do_not_autoplace no) (effects (font (size 1.27 1.27)) (justify right)))
  (property "Footprint" "" (at 186.69 88.9 0) (hide yes) (show_name no) (do_not_autoplace no) (effects (font (size 1.27 1.27))))
  (property "Datasheet" "" (at 186.69 88.9 0) (hide yes) (show_name no) (do_not_autoplace no) (effects (font (size 1.27 1.27))))
  (property "Description" "" (at 186.69 88.9 0) (hide yes) (show_name no) (do_not_autoplace no) (effects (font (size 1.27 1.27))))
  (pin "1"))
 (symbol
  (lib_id "V2_power:GND")
  (at 106.68 116.84 0)
  (unit 1)
  (body_style 1)
  (exclude_from_sim no)
  (in_bom yes)
  (on_board yes)
  (in_pos_files yes)
  (dnp no)
  (property "Reference" "#PWR0405" (at 106.68 123.19 0) (hide yes) (show_name no) (do_not_autoplace no) (effects (font (size 1.27 1.27))))
  (property "Value" "GND" (at 104.775 120.6499 0) (hide yes) (show_name no) (do_not_autoplace no) (effects (font (size 1.27 1.27)) (justify left)))
  (property "Footprint" "" (at 106.68 116.84 0) (hide yes) (show_name no) (do_not_autoplace no) (effects (font (size 1.27 1.27))))
  (property "Datasheet" "" (at 106.68 116.84 0) (hide yes) (show_name no) (do_not_autoplace no) (effects (font (size 1.27 1.27))))
  (property "Description" "" (at 106.68 116.84 0) (hide yes) (show_name no) (do_not_autoplace no) (effects (font (size 1.27 1.27))))
  (pin "1"))
 (symbol
  (lib_id "V2_Diode:PMEG2010EPK")
  (at 156.21 92.71 90)
  (unit 1)
  (body_style 1)
  (exclude_from_sim no)
  (in_bom yes)
  (on_board yes)
  (in_pos_files yes)
  (dnp no)
  (property "Reference" "D401" (at 165.1 93.98 90) (show_name no) (do_not_autoplace no) (effects (font (size 1.27 1.27)) (justify left)))
  (property "Value" "PMEG2010EPK" (at 173.736 91.7576 90) (show_name no) (do_not_autoplace no) (effects (font (size 1.27 1.27)) (justify left)))
  (property "Footprint" "V2_Diode_SMD:D_SOD-1608" (at 163.195 92.71 0) (hide yes) (show_name no) (do_not_autoplace no) (effects (font (size 1.27 1.27))))
  (property "Datasheet" "" (at 156.21 92.71 0) (hide yes) (show_name no) (do_not_autoplace no) (effects (font (size 1.27 1.27))))
  (property "Description" "" (at 156.21 92.71 0) (hide yes) (show_name no) (do_not_autoplace no) (effects (font (size 1.27 1.27))))
  (property "Mouser" "771-PMEG2010EPK" (at 171.45 92.71 0) (hide yes) (show_name no) (do_not_autoplace no) (effects (font (size 1.27 1.27))))
  (property "Product" "PMEG2010EPK" (at 168.91 92.71 0) (hide yes) (show_name no) (do_not_autoplace no) (effects (font (size 1.27 1.27))))
  (property "Manufacturer" "Nexperia " (at 166.37 92.71 0) (hide yes) (show_name no) (do_not_autoplace no) (effects (font (size 1.27 1.27))))
  (property "Rating" "20V" (at 171.45 92.71 0) (hide yes) (show_name no) (do_not_autoplace no) (effects (font (size 1.27 1.27))))
  (property "Id" "Diode:${SYMBOL_NAME}" (at 165.1 92.71 0) (hide yes) (show_name no) (do_not_autoplace no) (effects (font (size 1.27 1.27))))
  (pin "1")
  (pin "2"))
 (symbol
  (lib_id "V2_74xGxx:74AHC1G125")
  (at 105.41 109.22 0)
  (unit 1)
  (body_style 1)
  (exclude_from_sim no)
  (in_bom yes)
  (on_board yes)
  (in_pos_files yes)
  (dnp no)
  (property "Reference" "U401" (at 111.76 102.87 0) (show_name no) (do_not_autoplace no) (effects (font (size 1.27 1.27))))
  (property "Value" "74AHC1G125" (at 115.57 105.41 0) (show_name no) (do_not_autoplace no) (effects (font (size 1.27 1.27))))
  (property "Footprint" "V2_Package_TO_SOT_SMD:SOT-23-5" (at 105.41 109.22 0) (hide yes) (show_name no) (do_not_autoplace no) (effects (font (size 1.27 1.27))))
  (property "Datasheet" "http://www.ti.com/lit/sg/scyt129e/scyt129e.pdf" (at 106.68 121.92 0) (hide yes) (show_name no) (do_not_autoplace no) (effects (font (size 1.27 1.27))))
  (property "Description" "Single Buffer Gate Tri-State, Low-Voltage CMOS" (at 105.41 109.22 0) (hide yes) (show_name no) (do_not_autoplace no) (effects (font (size 1.27 1.27))))
  (property "Mouser" "595-SN74AHC1G125DBVR" (at 105.41 137.16 0) (hide yes) (show_name no) (do_not_autoplace no) (effects (font (size 1.27 1.27))))
  (property "Product" "SN74AHC1G125DBVR" (at 105.41 134.62 0) (hide yes) (show_name no) (do_not_autoplace no) (effects (font (size 1.27 1.27))))
  (property "Manufacturer" "Texas Instruments" (at 105.41 132.08 0) (hide yes) (show_name no) (do_not_autoplace no) (effects (font (size 1.27 1.27))))
  (property "Id" "74xGxx:${SYMBOL_NAME}" (at 105.41 121.92 0) (hide yes) (show_name no) (do_not_autoplace no) (effects (font (size 1.27 1.27))))
  (property "Rating" "8mA" (at 105.41 139.7 0) (hide yes) (show_name no) (do_not_autoplace no) (effects (font (size 1.27 1.27))))
  (pin "1")
  (pin "2")
  (pin "3")
  (pin "4")
  (pin "5"))
 (symbol
  (lib_id "V2_power:+5V")
  (at 156.21 85.09 0)
  (unit 1)
  (body_style 1)
  (exclude_from_sim no)
  (in_bom yes)
  (on_board yes)
  (in_pos_files yes)
  (dnp no)
  (fields_autoplaced yes)
  (property "Reference" "#PWR0407" (at 156.21 88.9 0) (hide yes) (show_name no) (do_not_autoplace no) (effects (font (size 1.27 1.27))))
  (property "Value" "+5V" (at 156.21 80.01 0) (show_name no) (do_not_autoplace no) (effects (font (size 1.27 1.27) (color 255 92 187 1))))
  (property "Footprint" "" (at 156.21 85.09 0) (hide yes) (show_name no) (do_not_autoplace no) (effects (font (size 1.27 1.27))))
  (property "Datasheet" "" (at 156.21 85.09 0) (hide yes) (show_name no) (do_not_autoplace no) (effects (font (size 1.27 1.27))))
  (property "Description" "" (at 156.21 85.09 0) (hide yes) (show_name no) (do_not_autoplace no) (effects (font (size 1.27 1.27))))
  (pin "1"))
 (symbol
  (lib_id "V2_Connector_Audio:SJ2-25404B-SMT-TR")
  (at 199.39 99.06 0)
  (mirror y)
  (unit 1)
  (body_style 1)
  (exclude_from_sim no)
  (in_bom yes)
  (on_board yes)
  (in_pos_files yes)
  (dnp no)
  (property "Reference" "J401" (at 207.264 81.788 0) (show_name no) (do_not_autoplace no) (effects (font (size 1.27 1.27))))
  (property "Value" "SJ2-25404B-SMT-TR" (at 198.882 84.074 0) (show_name no) (do_not_autoplace no) (effects (font (size 1.27 1.27))))
  (property "Footprint" "V2_Connector_Audio:CUI_SJ2-25404B-SMT-TR" (at 211.582 119.634 0) (hide yes) (show_name no) (do_not_autoplace no) (effects (font (size 1.27 1.27)) (justify left bottom)))
  (property "Datasheet" "" (at 199.39 99.06 0) (hide yes) (show_name no) (do_not_autoplace no) (effects (font (size 1.27 1.27)) (justify left bottom)))
  (property "Description" "" (at 207.518 122.174 0) (hide yes) (show_name no) (do_not_autoplace no) (effects (font (size 1.27 1.27)) (justify left bottom)))
  (property "Mouser" "490-SJ2-25404BSMT-TR" (at 199.136 137.16 0) (hide yes) (show_name no) (do_not_autoplace no) (effects (font (size 1.27 1.27))))
  (property "Product" "SJ2-25404B-SMT-TR" (at 199.39 134.62 0) (hide yes) (show_name no) (do_not_autoplace no) (effects (font (size 1.27 1.27))))
  (property "Manufacturer" "Same Sky" (at 199.39 132.08 0) (hide yes) (show_name no) (do_not_autoplace no) (effects (font (size 1.27 1.27))))
  (property "Id" "Audio:${SYMBOL_NAME}" (at 199.39 127 0) (hide yes) (show_name no) (do_not_autoplace no) (effects (font (size 1.27 1.27))))
  (property "Rating" "2.5mm" (at 199.39 139.7 0) (hide yes) (show_name no) (do_not_autoplace no) (effects (font (size 1.27 1.27))))
  (pin "1")
  (pin "10")
  (pin "2")
  (pin "3")
  (pin "4"))
 (symbol
  (lib_id "V2_Diode:CG0603MLC-05LE")
  (at 115.57 113.03 90)
  (unit 1)
  (body_style 1)
  (exclude_from_sim no)
  (in_bom yes)
  (on_board yes)
  (in_pos_files yes)
  (dnp no)
  (property "Reference" "TVS401" (at 118.11 113.03 90) (show_name no) (do_not_autoplace no) (effects (font (size 1.27 1.27)) (justify right)))
  (property "Value" "CG0603MLC-05LE" (at 118.11 115.57 90) (show_name no) (do_not_autoplace no) (effects (font (size 1.27 1.27)) (justify right)))
  (property "Footprint" "V2_Diode_SMD:D_1608" (at 121.285 113.03 0) (hide yes) (show_name no) (do_not_autoplace no) (effects (font (size 0.0254 0.0254))))
  (property "Datasheet" "" (at 115.57 113.03 0) (hide yes) (show_name no) (do_not_autoplace no) (effects (font (size 1.27 1.27))))
  (property "Description" "" (at 115.57 113.03 0) (hide yes) (show_name no) (do_not_autoplace no) (effects (font (size 1.27 1.27))))
  (property "Mouser" "652-CG0603MLC-05LE" (at 133.35 113.03 0) (hide yes) (show_name no) (do_not_autoplace no) (effects (font (size 1.27 1.27))))
  (property "Product" "CG0603MLC-05LE" (at 128.524 113.03 0) (hide yes) (show_name no) (do_not_autoplace no) (effects (font (size 1.27 1.27))))
  (property "Manufacturer" "Bourns" (at 125.73 113.03 0) (hide yes) (show_name no) (do_not_autoplace no) (effects (font (size 1.27 1.27))))
  (property "Rating" "5V" (at 130.81 113.03 0) (hide yes) (show_name no) (do_not_autoplace no) (effects (font (size 1.27 1.27))))
  (property "Id" "Diode:${SYMBOL_NAME}" (at 121.92 113.03 0) (hide yes) (show_name no) (do_not_autoplace no) (effects (font (size 1.27 1.27))))
  (pin "1")
  (pin "2")))
